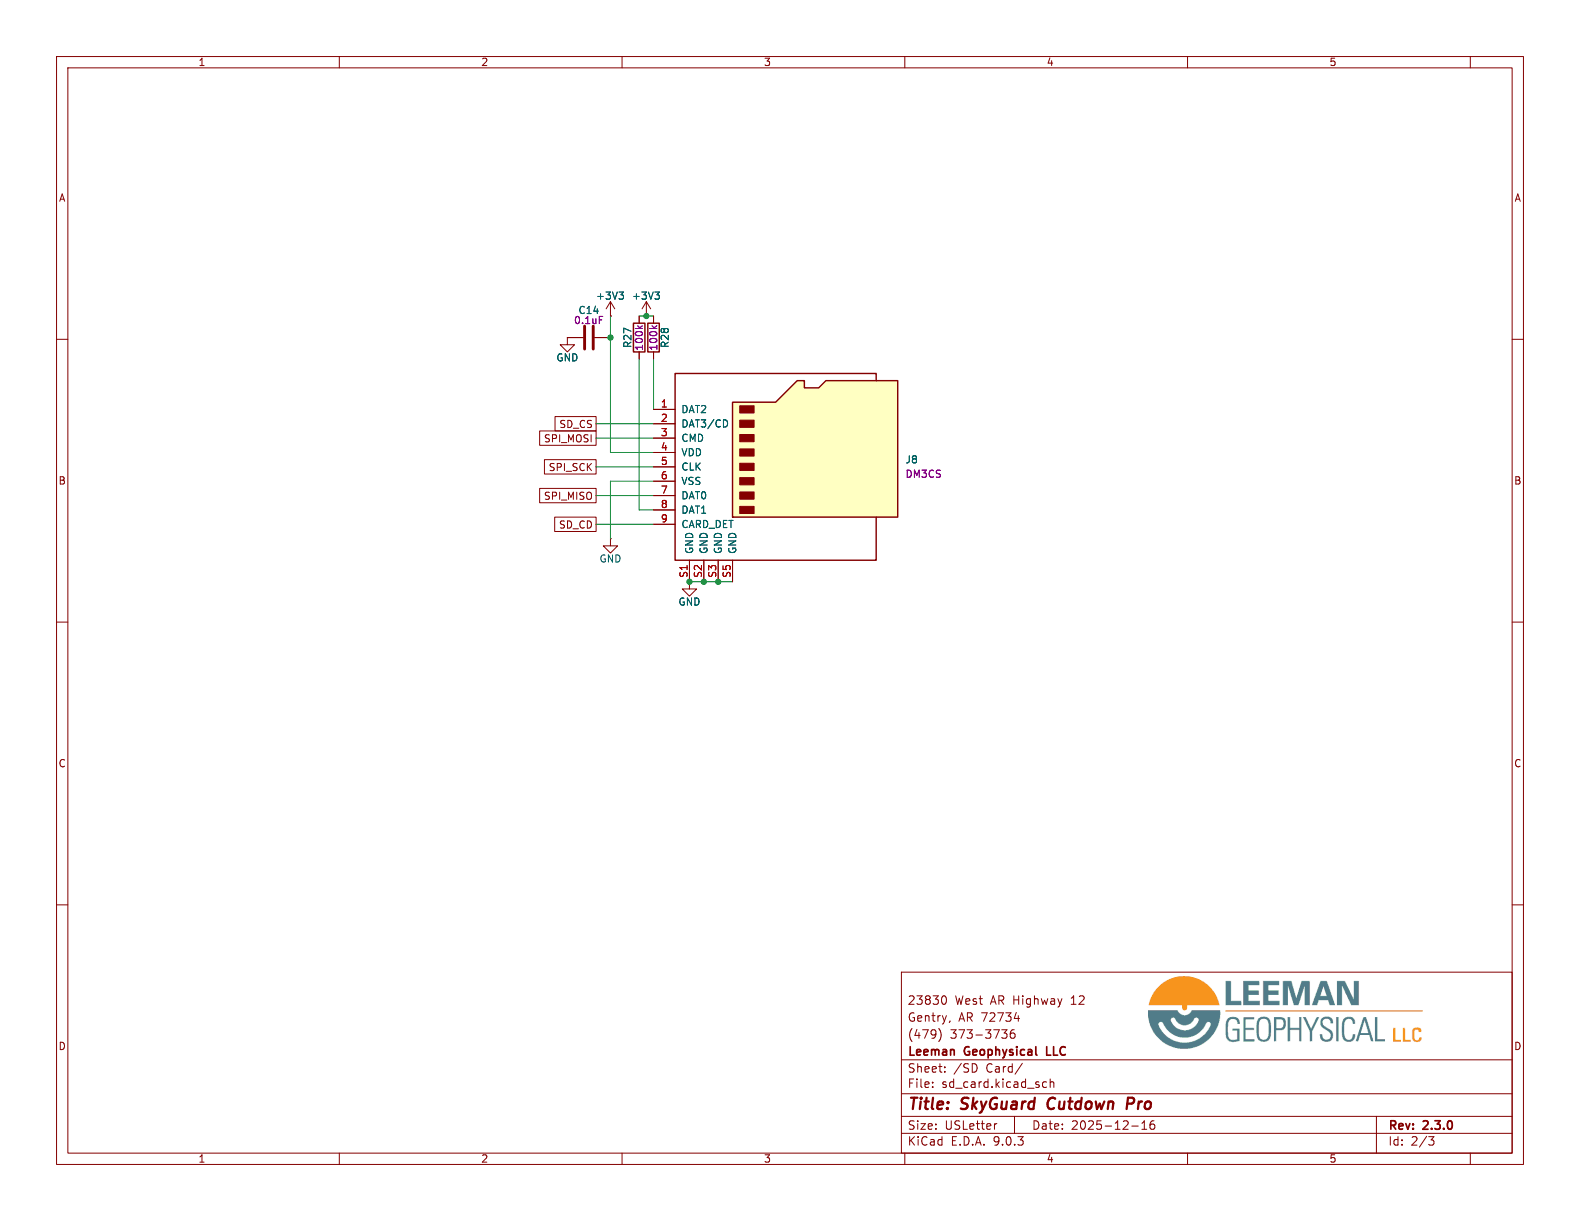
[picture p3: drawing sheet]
(kicad_sch
 (version 20250114)
 (generator "eeschema")
 (generator_version "9.0")
 (paper "USLetter")
 (title_block
  (title "SkyGuard Cutdown Pro")
  (date "2025-12-16")
  (rev "2.3.0")
  (company "Leeman Geophysical LLC")
  (comment 1 "(479) 373-3736")
  (comment 2 "Gentry, AR 72734")
  (comment 3 "23830 West AR Highway 12"))
 (lib_symbols
  (symbol "capacitors_0603:1-0000007"
   (pin_numbers (hide yes))
   (pin_names
    (offset 0.254)) (exclude_from_sim no) (in_bom yes) (on_board yes)
   (property "Reference" "C" (at 0.635 2.54 0) (effects (font (size 1.27 1.27)) (justify left)))
   (property "Value" "1-0000007" (at 0.635 -2.54 0) (effects (font (size 1.27 1.27)) (justify left) (hide yes)))
   (property "Footprint" "capacitors_0603:1-0000007" (at 0.9652 -3.81 0) (effects (font (size 1.27 1.27)) (hide yes)))
   (property "Datasheet" "~" (at 0 0 0) (effects (font (size 1.27 1.27)) (hide yes)))
   (property "Description" "0.1uF 10% X7R 25V 0603" (at 0 0 0) (effects (font (size 1.27 1.27)) (hide yes)))
   (property "Internal Part Number" "1-0000007" (at 0 0 0) (effects (font (size 1.27 1.27)) (hide yes)))
   (property "Populated" "1" (at 0 0 0) (effects (font (size 1.27 1.27)) (hide yes)))
   (property "PValue" "0.1uF" (at 0 0 0) (effects (font (size 1.27 1.27))))
   (symbol "1-0000007_0_1"
    (polyline (pts (xy -2.032 0.762) (xy 2.032 0.762)) (stroke (width 0.508) (type default)) (fill (type none)))
    (polyline (pts (xy -2.032 -0.762) (xy 2.032 -0.762)) (stroke (width 0.508) (type default)) (fill (type none))))
   (symbol "1-0000007_1_1"
    (pin passive line (at 0 3.81 270) (length 2.794) (name "~" (effects (font (size 1.27 1.27)))) (number "1" (effects (font (size 1.27 1.27)))))
    (pin passive line (at 0 -3.81 90) (length 2.794) (name "~" (effects (font (size 1.27 1.27)))) (number "2" (effects (font (size 1.27 1.27))))))
   (embedded_fonts no))
  (symbol "connectors:1-0000190"
   (pin_names
    (offset 1.016)) (exclude_from_sim no) (in_bom yes) (on_board yes)
   (property "Reference" "J" (at -16.51 17.78 0) (effects (font (size 1.27 1.27))))
   (property "Value" "1-0000190" (at 16.51 17.78 0) (effects (font (size 1.27 1.27)) (justify right) (hide yes)))
   (property "Footprint" "connectors:1-0000190" (at 52.07 17.78 0) (effects (font (size 1.27 1.27)) (hide yes)))
   (property "Datasheet" "" (at 0 2.54 0) (effects (font (size 1.27 1.27)) (hide yes)))
   (property "Description" "10 (8 + 2) Position Card Connector Secure Digital - microSD™ Surface Mount, Right Angle Gold" (at 0 0 0) (effects (font (size 1.27 1.27)) (hide yes)))
   (property "Internal Part Number" "1-0000190" (at 0 0 0) (effects (font (size 1.27 1.27)) (hide yes)))
   (property "Populated" "1" (at 0 0 0) (effects (font (size 1.27 1.27)) (hide yes)))
   (property "PValue" "DM3CS" (at 0 0 0) (effects (font (size 1.27 1.27))))
   (symbol "1-0000190_0_1"
    (polyline (pts (xy -8.89 -8.89) (xy -8.89 11.43) (xy -1.27 11.43) (xy 2.54 15.24) (xy 3.81 15.24) (xy 3.81 13.97) (xy 6.35 13.97) (xy 7.62 15.24) (xy 20.32 15.24) (xy 20.32 -8.89) (xy -8.89 -8.89)) (stroke (width 0.254) (type default)) (fill (type background)))
    (rectangle (start -7.62 10.795) (end -5.08 9.525) (stroke (width 0) (type default)) (fill (type outline)))
    (rectangle (start -7.62 8.255) (end -5.08 6.985) (stroke (width 0) (type default)) (fill (type outline)))
    (rectangle (start -7.62 5.715) (end -5.08 4.445) (stroke (width 0) (type default)) (fill (type outline)))
    (rectangle (start -7.62 3.175) (end -5.08 1.905) (stroke (width 0) (type default)) (fill (type outline)))
    (rectangle (start -7.62 0.635) (end -5.08 -0.635) (stroke (width 0) (type default)) (fill (type outline)))
    (rectangle (start -7.62 -1.905) (end -5.08 -3.175) (stroke (width 0) (type default)) (fill (type outline)))
    (rectangle (start -7.62 -4.445) (end -5.08 -5.715) (stroke (width 0) (type default)) (fill (type outline)))
    (rectangle (start -7.62 -6.985) (end -5.08 -8.255) (stroke (width 0) (type default)) (fill (type outline)))
    (polyline (pts (xy 16.51 15.24) (xy 16.51 16.51) (xy -19.05 16.51) (xy -19.05 -16.51) (xy 16.51 -16.51) (xy 16.51 -8.89)) (stroke (width 0.254) (type default)) (fill (type none))))
   (symbol "1-0000190_1_1"
    (pin bidirectional line (at -22.86 10.16 0) (length 3.81) (name "DAT2" (effects (font (size 1.27 1.27)))) (number "1" (effects (font (size 1.27 1.27)))))
    (pin bidirectional line (at -22.86 7.62 0) (length 3.81) (name "DAT3/CD" (effects (font (size 1.27 1.27)))) (number "2" (effects (font (size 1.27 1.27)))))
    (pin input line (at -22.86 5.08 0) (length 3.81) (name "CMD" (effects (font (size 1.27 1.27)))) (number "3" (effects (font (size 1.27 1.27)))))
    (pin power_in line (at -22.86 2.54 0) (length 3.81) (name "VDD" (effects (font (size 1.27 1.27)))) (number "4" (effects (font (size 1.27 1.27)))))
    (pin input line (at -22.86 0 0) (length 3.81) (name "CLK" (effects (font (size 1.27 1.27)))) (number "5" (effects (font (size 1.27 1.27)))))
    (pin power_in line (at -22.86 -2.54 0) (length 3.81) (name "VSS" (effects (font (size 1.27 1.27)))) (number "6" (effects (font (size 1.27 1.27)))))
    (pin bidirectional line (at -22.86 -5.08 0) (length 3.81) (name "DAT0" (effects (font (size 1.27 1.27)))) (number "7" (effects (font (size 1.27 1.27)))))
    (pin bidirectional line (at -22.86 -7.62 0) (length 3.81) (name "DAT1" (effects (font (size 1.27 1.27)))) (number "8" (effects (font (size 1.27 1.27)))))
    (pin passive line (at -22.86 -10.16 0) (length 3.81) (name "CARD_DET" (effects (font (size 1.27 1.27)))) (number "9" (effects (font (size 1.27 1.27)))))
    (pin passive line (at -16.51 -20.32 90) (length 3.81) (name "GND" (effects (font (size 1.27 1.27)))) (number "S1" (effects (font (size 1.27 1.27)))))
    (pin passive line (at -13.97 -20.32 90) (length 3.81) (name "GND" (effects (font (size 1.27 1.27)))) (number "S2" (effects (font (size 1.27 1.27)))))
    (pin passive line (at -11.43 -20.32 90) (length 3.81) (name "GND" (effects (font (size 1.27 1.27)))) (number "S3" (effects (font (size 1.27 1.27)))))
    (pin passive line (at -8.89 -20.32 90) (length 3.81) (name "GND" (effects (font (size 1.27 1.27)))) (number "S5" (effects (font (size 1.27 1.27))))))
   (embedded_fonts no))
  (symbol "power:+3V3"
   (power)
   (pin_numbers (hide yes))
   (pin_names
    (offset 0) (hide yes)) (exclude_from_sim no) (in_bom yes) (on_board yes)
   (property "Reference" "#PWR" (at 0 -3.81 0) (effects (font (size 1.27 1.27)) (hide yes)))
   (property "Value" "+3V3" (at 0 3.556 0) (effects (font (size 1.27 1.27))))
   (property "Footprint" "" (at 0 0 0) (effects (font (size 1.27 1.27)) (hide yes)))
   (property "Datasheet" "" (at 0 0 0) (effects (font (size 1.27 1.27)) (hide yes)))
   (property "Description" "Power symbol creates a global label with name \"+3V3\"" (at 0 0 0) (effects (font (size 1.27 1.27)) (hide yes)))
   (symbol "+3V3_0_1"
    (polyline (pts (xy -0.762 1.27) (xy 0 2.54)) (stroke (width 0) (type default)) (fill (type none)))
    (polyline (pts (xy 0 2.54) (xy 0.762 1.27)) (stroke (width 0) (type default)) (fill (type none)))
    (polyline (pts (xy 0 0) (xy 0 2.54)) (stroke (width 0) (type default)) (fill (type none))))
   (symbol "+3V3_1_1"
    (pin power_in line (at 0 0 90) (length 0) (name "~" (effects (font (size 1.27 1.27)))) (number "1" (effects (font (size 1.27 1.27))))))
   (embedded_fonts no))
  (symbol "power:GND"
   (power)
   (pin_numbers (hide yes))
   (pin_names
    (offset 0) (hide yes)) (exclude_from_sim no) (in_bom yes) (on_board yes)
   (property "Reference" "#PWR" (at 0 -6.35 0) (effects (font (size 1.27 1.27)) (hide yes)))
   (property "Value" "GND" (at 0 -3.81 0) (effects (font (size 1.27 1.27))))
   (property "Footprint" "" (at 0 0 0) (effects (font (size 1.27 1.27)) (hide yes)))
   (property "Datasheet" "" (at 0 0 0) (effects (font (size 1.27 1.27)) (hide yes)))
   (property "Description" "Power symbol creates a global label with name \"GND\" , ground" (at 0 0 0) (effects (font (size 1.27 1.27)) (hide yes)))
   (symbol "GND_0_1"
    (polyline (pts (xy 0 0) (xy 0 -1.27) (xy 1.27 -1.27) (xy 0 -2.54) (xy -1.27 -1.27) (xy 0 -1.27)) (stroke (width 0) (type default)) (fill (type none))))
   (symbol "GND_1_1"
    (pin power_in line (at 0 0 270) (length 0) (name "~" (effects (font (size 1.27 1.27)))) (number "1" (effects (font (size 1.27 1.27))))))
   (embedded_fonts no))
  (symbol "resistors_0603:1-0000174"
   (pin_numbers (hide yes))
   (pin_names
    (offset 0)) (exclude_from_sim no) (in_bom yes) (on_board yes)
   (property "Reference" "R" (at 2.032 0 90) (effects (font (size 1.27 1.27))))
   (property "Value" "1-0000174" (at 0 0 90) (effects (font (size 1.27 1.27)) (hide yes)))
   (property "Footprint" "resistors_0603:1-0000174" (at -1.778 0 90) (effects (font (size 1.27 1.27)) (hide yes)))
   (property "Datasheet" "~" (at 0 0 0) (effects (font (size 1.27 1.27)) (hide yes)))
   (property "Description" "Resistor 100k 1% 0603" (at 0 0 0) (effects (font (size 1.27 1.27)) (hide yes)))
   (property "Internal Part Number" "1-0000174" (at 0 0 0) (effects (font (size 1.27 1.27)) (hide yes)))
   (property "Populated" "1" (at 0 0 0) (effects (font (size 1.27 1.27)) (hide yes)))
   (property "PValue" "100k" (at 0 0 90) (effects (font (size 1.27 1.27))))
   (symbol "1-0000174_0_1"
    (rectangle (start -1.016 -2.54) (end 1.016 2.54) (stroke (width 0.254) (type default)) (fill (type none))))
   (symbol "1-0000174_1_1"
    (pin passive line (at 0 3.81 270) (length 1.27) (name "~" (effects (font (size 1.27 1.27)))) (number "1" (effects (font (size 1.27 1.27)))))
    (pin passive line (at 0 -3.81 90) (length 1.27) (name "~" (effects (font (size 1.27 1.27)))) (number "2" (effects (font (size 1.27 1.27))))))
   (embedded_fonts no)))
 (junction
  (at 114.3 55.88)
  (diameter 0)
  (color 0 0 0 0))
 (junction
  (at 127 102.87)
  (diameter 0)
  (color 0 0 0 0))
 (junction
  (at 107.95 59.69)
  (diameter 0)
  (color 0 0 0 0))
 (junction
  (at 121.92 102.87)
  (diameter 0)
  (color 0 0 0 0))
 (junction
  (at 124.46 102.87)
  (diameter 0)
  (color 0 0 0 0))
 (wire
  (pts (xy 105.41 82.55) (xy 115.57 82.55))
  (stroke (width 0) (type default)))
 (wire
  (pts (xy 107.95 85.09) (xy 107.95 95.25))
  (stroke (width 0) (type default)))
 (wire
  (pts (xy 121.92 102.87) (xy 124.46 102.87))
  (stroke (width 0) (type default)))
 (wire
  (pts (xy 127 102.87) (xy 129.54 102.87))
  (stroke (width 0) (type default)))
 (wire
  (pts (xy 113.03 90.17) (xy 115.57 90.17))
  (stroke (width 0) (type default)))
 (wire
  (pts (xy 115.57 85.09) (xy 107.95 85.09))
  (stroke (width 0) (type default)))
 (wire
  (pts (xy 105.41 74.93) (xy 115.57 74.93))
  (stroke (width 0) (type default)))
 (wire
  (pts (xy 107.95 59.69) (xy 107.95 80.01))
  (stroke (width 0) (type default)))
 (wire
  (pts (xy 113.03 63.5) (xy 113.03 90.17))
  (stroke (width 0) (type default)))
 (wire
  (pts (xy 114.3 55.88) (xy 113.03 55.88))
  (stroke (width 0) (type default)))
 (wire
  (pts (xy 105.41 87.63) (xy 115.57 87.63))
  (stroke (width 0) (type default)))
 (wire
  (pts (xy 115.57 63.5) (xy 115.57 72.39))
  (stroke (width 0) (type default)))
 (wire
  (pts (xy 107.95 55.88) (xy 107.95 59.69))
  (stroke (width 0) (type default)))
 (wire
  (pts (xy 124.46 102.87) (xy 127 102.87))
  (stroke (width 0) (type default)))
 (wire
  (pts (xy 105.41 92.71) (xy 115.57 92.71))
  (stroke (width 0) (type default)))
 (wire
  (pts (xy 114.3 55.88) (xy 115.57 55.88))
  (stroke (width 0) (type default)))
 (wire
  (pts (xy 107.95 80.01) (xy 115.57 80.01))
  (stroke (width 0) (type default)))
 (wire
  (pts (xy 105.41 77.47) (xy 115.57 77.47))
  (stroke (width 0) (type default)))
 (image
  (at 227.33 179.07)
  (data))
 (global_label "SD_CS"
  (shape passive)
  (at 105.41 74.93 180)
  (effects (font (size 1.27 1.27)) (justify right))
  (property "Intersheetrefs" "${INTERSHEET_REFS}" (at 105.41 74.93 0) (effects (font (size 1.27 1.27)) (hide yes))))
 (global_label "SPI_MOSI"
  (shape passive)
  (at 105.41 77.47 180)
  (effects (font (size 1.27 1.27)) (justify right))
  (property "Intersheetrefs" "${INTERSHEET_REFS}" (at 105.41 77.47 0) (effects (font (size 1.27 1.27)) (hide yes))))
 (global_label "SPI_MISO"
  (shape passive)
  (at 105.41 87.63 180)
  (effects (font (size 1.27 1.27)) (justify right))
  (property "Intersheetrefs" "${INTERSHEET_REFS}" (at 105.41 87.63 0) (effects (font (size 1.27 1.27)) (hide yes))))
 (global_label "SD_CD"
  (shape passive)
  (at 105.41 92.71 180)
  (effects (font (size 1.27 1.27)) (justify right))
  (property "Intersheetrefs" "${INTERSHEET_REFS}" (at 105.41 92.71 0) (effects (font (size 1.27 1.27)) (hide yes))))
 (global_label "SPI_SCK"
  (shape passive)
  (at 105.41 82.55 180)
  (effects (font (size 1.27 1.27)) (justify right))
  (property "Intersheetrefs" "${INTERSHEET_REFS}" (at 105.41 82.55 0) (effects (font (size 1.27 1.27)) (hide yes))))
 (symbol
  (lib_id "power:+3V3")
  (at 107.95 55.88 0)
  (unit 1)
  (exclude_from_sim no)
  (in_bom yes)
  (on_board yes)
  (dnp no)
  (property "Reference" "#PWR046" (at 107.95 59.69 0) (effects (font (size 1.27 1.27)) (hide yes)))
  (property "Value" "+3V3" (at 107.95 52.324 0) (effects (font (size 1.27 1.27))))
  (property "Footprint" "" (at 107.95 55.88 0) (effects (font (size 1.27 1.27)) (hide yes)))
  (property "Datasheet" "" (at 107.95 55.88 0) (effects (font (size 1.27 1.27)) (hide yes)))
  (property "Description" "Power symbol creates a global label with name \"+3V3\"" (at 107.95 55.88 0) (effects (font (size 1.27 1.27)) (hide yes)))
  (pin "1"))
 (symbol
  (lib_id "connectors:1-0000190")
  (at 138.43 82.55 0)
  (unit 1)
  (exclude_from_sim no)
  (in_bom yes)
  (on_board yes)
  (dnp no)
  (fields_autoplaced yes)
  (property "Reference" "J8" (at 160.02 81.2799 0) (effects (font (size 1.27 1.27)) (justify left)))
  (property "Value" "1-0000190" (at 154.94 64.77 0) (effects (font (size 1.27 1.27)) (justify right) (hide yes)))
  (property "Footprint" "connectors:1-0000190" (at 190.5 64.77 0) (effects (font (size 1.27 1.27)) (hide yes)))
  (property "Datasheet" "" (at 138.43 80.01 0) (effects (font (size 1.27 1.27)) (hide yes)))
  (property "Description" "10 (8 + 2) Position Card Connector Secure Digital - microSD™ Surface Mount, Right Angle Gold" (at 138.43 82.55 0) (effects (font (size 1.27 1.27)) (hide yes)))
  (property "Internal Part Number" "1-0000190" (at 138.43 82.55 0) (effects (font (size 1.27 1.27)) (hide yes)))
  (property "Populated" "1" (at 138.43 82.55 0) (effects (font (size 1.27 1.27)) (hide yes)))
  (property "PValue" "DM3CS" (at 160.02 83.8199 0) (effects (font (size 1.27 1.27)) (justify left)))
  (pin "4")
  (pin "5")
  (pin "6")
  (pin "2")
  (pin "3")
  (pin "8")
  (pin "7")
  (pin "9")
  (pin "S1")
  (pin "1")
  (pin "S3")
  (pin "S5")
  (pin "S2"))
 (symbol
  (lib_id "power:+3V3")
  (at 114.3 55.88 0)
  (unit 1)
  (exclude_from_sim no)
  (in_bom yes)
  (on_board yes)
  (dnp no)
  (property "Reference" "#PWR048" (at 114.3 59.69 0) (effects (font (size 1.27 1.27)) (hide yes)))
  (property "Value" "+3V3" (at 114.3 52.324 0) (effects (font (size 1.27 1.27))))
  (property "Footprint" "" (at 114.3 55.88 0) (effects (font (size 1.27 1.27)) (hide yes)))
  (property "Datasheet" "" (at 114.3 55.88 0) (effects (font (size 1.27 1.27)) (hide yes)))
  (property "Description" "Power symbol creates a global label with name \"+3V3\"" (at 114.3 55.88 0) (effects (font (size 1.27 1.27)) (hide yes)))
  (pin "1"))
 (symbol
  (lib_id "capacitors_0603:1-0000007")
  (at 104.14 59.69 90)
  (unit 1)
  (exclude_from_sim no)
  (in_bom yes)
  (on_board yes)
  (dnp no)
  (property "Reference" "C14" (at 104.14 54.864 90) (effects (font (size 1.27 1.27))))
  (property "Value" "1-0000007" (at 106.68 59.055 0) (effects (font (size 1.27 1.27)) (justify left) (hide yes)))
  (property "Footprint" "capacitors_0603:1-0000007" (at 107.95 58.7248 0) (effects (font (size 1.27 1.27)) (hide yes)))
  (property "Datasheet" "~" (at 104.14 59.69 0) (effects (font (size 1.27 1.27)) (hide yes)))
  (property "Description" "0.1uF 10% X7R 25V 0603" (at 104.14 59.69 0) (effects (font (size 1.27 1.27)) (hide yes)))
  (property "Internal Part Number" "1-0000007" (at 104.14 59.69 0) (effects (font (size 1.27 1.27)) (hide yes)))
  (property "Populated" "1" (at 104.14 59.69 0) (effects (font (size 1.27 1.27)) (hide yes)))
  (property "PValue" "0.1uF" (at 104.14 56.642 90) (effects (font (size 1.27 1.27))))
  (pin "1")
  (pin "2"))
 (symbol
  (lib_id "power:GND")
  (at 107.95 95.25 0)
  (unit 1)
  (exclude_from_sim no)
  (in_bom yes)
  (on_board yes)
  (dnp no)
  (property "Reference" "#PWR047" (at 107.95 101.6 0) (effects (font (size 1.27 1.27)) (hide yes)))
  (property "Value" "GND" (at 107.95 98.806 0) (effects (font (size 1.27 1.27))))
  (property "Footprint" "" (at 107.95 95.25 0) (effects (font (size 1.27 1.27)) (hide yes)))
  (property "Datasheet" "" (at 107.95 95.25 0) (effects (font (size 1.27 1.27)) (hide yes)))
  (property "Description" "Power symbol creates a global label with name \"GND\" , ground" (at 107.95 95.25 0) (effects (font (size 1.27 1.27)) (hide yes)))
  (pin "1"))
 (symbol
  (lib_id "resistors_0603:1-0000174")
  (at 113.03 59.69 180)
  (unit 1)
  (exclude_from_sim no)
  (in_bom yes)
  (on_board yes)
  (dnp no)
  (property "Reference" "R27" (at 110.998 59.69 90) (effects (font (size 1.27 1.27))))
  (property "Value" "1-0000174" (at 113.03 59.69 90) (effects (font (size 1.27 1.27)) (hide yes)))
  (property "Footprint" "resistors_0603:1-0000174" (at 114.808 59.69 90) (effects (font (size 1.27 1.27)) (hide yes)))
  (property "Datasheet" "~" (at 113.03 59.69 0) (effects (font (size 1.27 1.27)) (hide yes)))
  (property "Description" "Resistor 100k 1% 0603" (at 113.03 59.69 0) (effects (font (size 1.27 1.27)) (hide yes)))
  (property "Internal Part Number" "1-0000174" (at 113.03 59.69 0) (effects (font (size 1.27 1.27)) (hide yes)))
  (property "Populated" "1" (at 113.03 59.69 0) (effects (font (size 1.27 1.27)) (hide yes)))
  (property "PValue" "100k" (at 113.03 59.69 90) (effects (font (size 1.27 1.27))))
  (pin "1")
  (pin "2"))
 (symbol
  (lib_id "power:GND")
  (at 100.33 59.69 0)
  (unit 1)
  (exclude_from_sim no)
  (in_bom yes)
  (on_board yes)
  (dnp no)
  (property "Reference" "#PWR045" (at 100.33 66.04 0) (effects (font (size 1.27 1.27)) (hide yes)))
  (property "Value" "GND" (at 100.33 63.246 0) (effects (font (size 1.27 1.27))))
  (property "Footprint" "" (at 100.33 59.69 0) (effects (font (size 1.27 1.27)) (hide yes)))
  (property "Datasheet" "" (at 100.33 59.69 0) (effects (font (size 1.27 1.27)) (hide yes)))
  (property "Description" "Power symbol creates a global label with name \"GND\" , ground" (at 100.33 59.69 0) (effects (font (size 1.27 1.27)) (hide yes)))
  (pin "1"))
 (symbol
  (lib_id "resistors_0603:1-0000174")
  (at 115.57 59.69 0)
  (unit 1)
  (exclude_from_sim no)
  (in_bom yes)
  (on_board yes)
  (dnp no)
  (property "Reference" "R28" (at 117.602 59.69 90) (effects (font (size 1.27 1.27))))
  (property "Value" "1-0000174" (at 115.57 59.69 90) (effects (font (size 1.27 1.27)) (hide yes)))
  (property "Footprint" "resistors_0603:1-0000174" (at 113.792 59.69 90) (effects (font (size 1.27 1.27)) (hide yes)))
  (property "Datasheet" "~" (at 115.57 59.69 0) (effects (font (size 1.27 1.27)) (hide yes)))
  (property "Description" "Resistor 100k 1% 0603" (at 115.57 59.69 0) (effects (font (size 1.27 1.27)) (hide yes)))
  (property "Internal Part Number" "1-0000174" (at 115.57 59.69 0) (effects (font (size 1.27 1.27)) (hide yes)))
  (property "Populated" "1" (at 115.57 59.69 0) (effects (font (size 1.27 1.27)) (hide yes)))
  (property "PValue" "100k" (at 115.57 59.69 90) (effects (font (size 1.27 1.27))))
  (pin "1")
  (pin "2"))
 (symbol
  (lib_id "power:GND")
  (at 121.92 102.87 0)
  (unit 1)
  (exclude_from_sim no)
  (in_bom yes)
  (on_board yes)
  (dnp no)
  (property "Reference" "#PWR049" (at 121.92 109.22 0) (effects (font (size 1.27 1.27)) (hide yes)))
  (property "Value" "GND" (at 121.92 106.426 0) (effects (font (size 1.27 1.27))))
  (property "Footprint" "" (at 121.92 102.87 0) (effects (font (size 1.27 1.27)) (hide yes)))
  (property "Datasheet" "" (at 121.92 102.87 0) (effects (font (size 1.27 1.27)) (hide yes)))
  (property "Description" "Power symbol creates a global label with name \"GND\" , ground" (at 121.92 102.87 0) (effects (font (size 1.27 1.27)) (hide yes)))
  (pin "1")))
